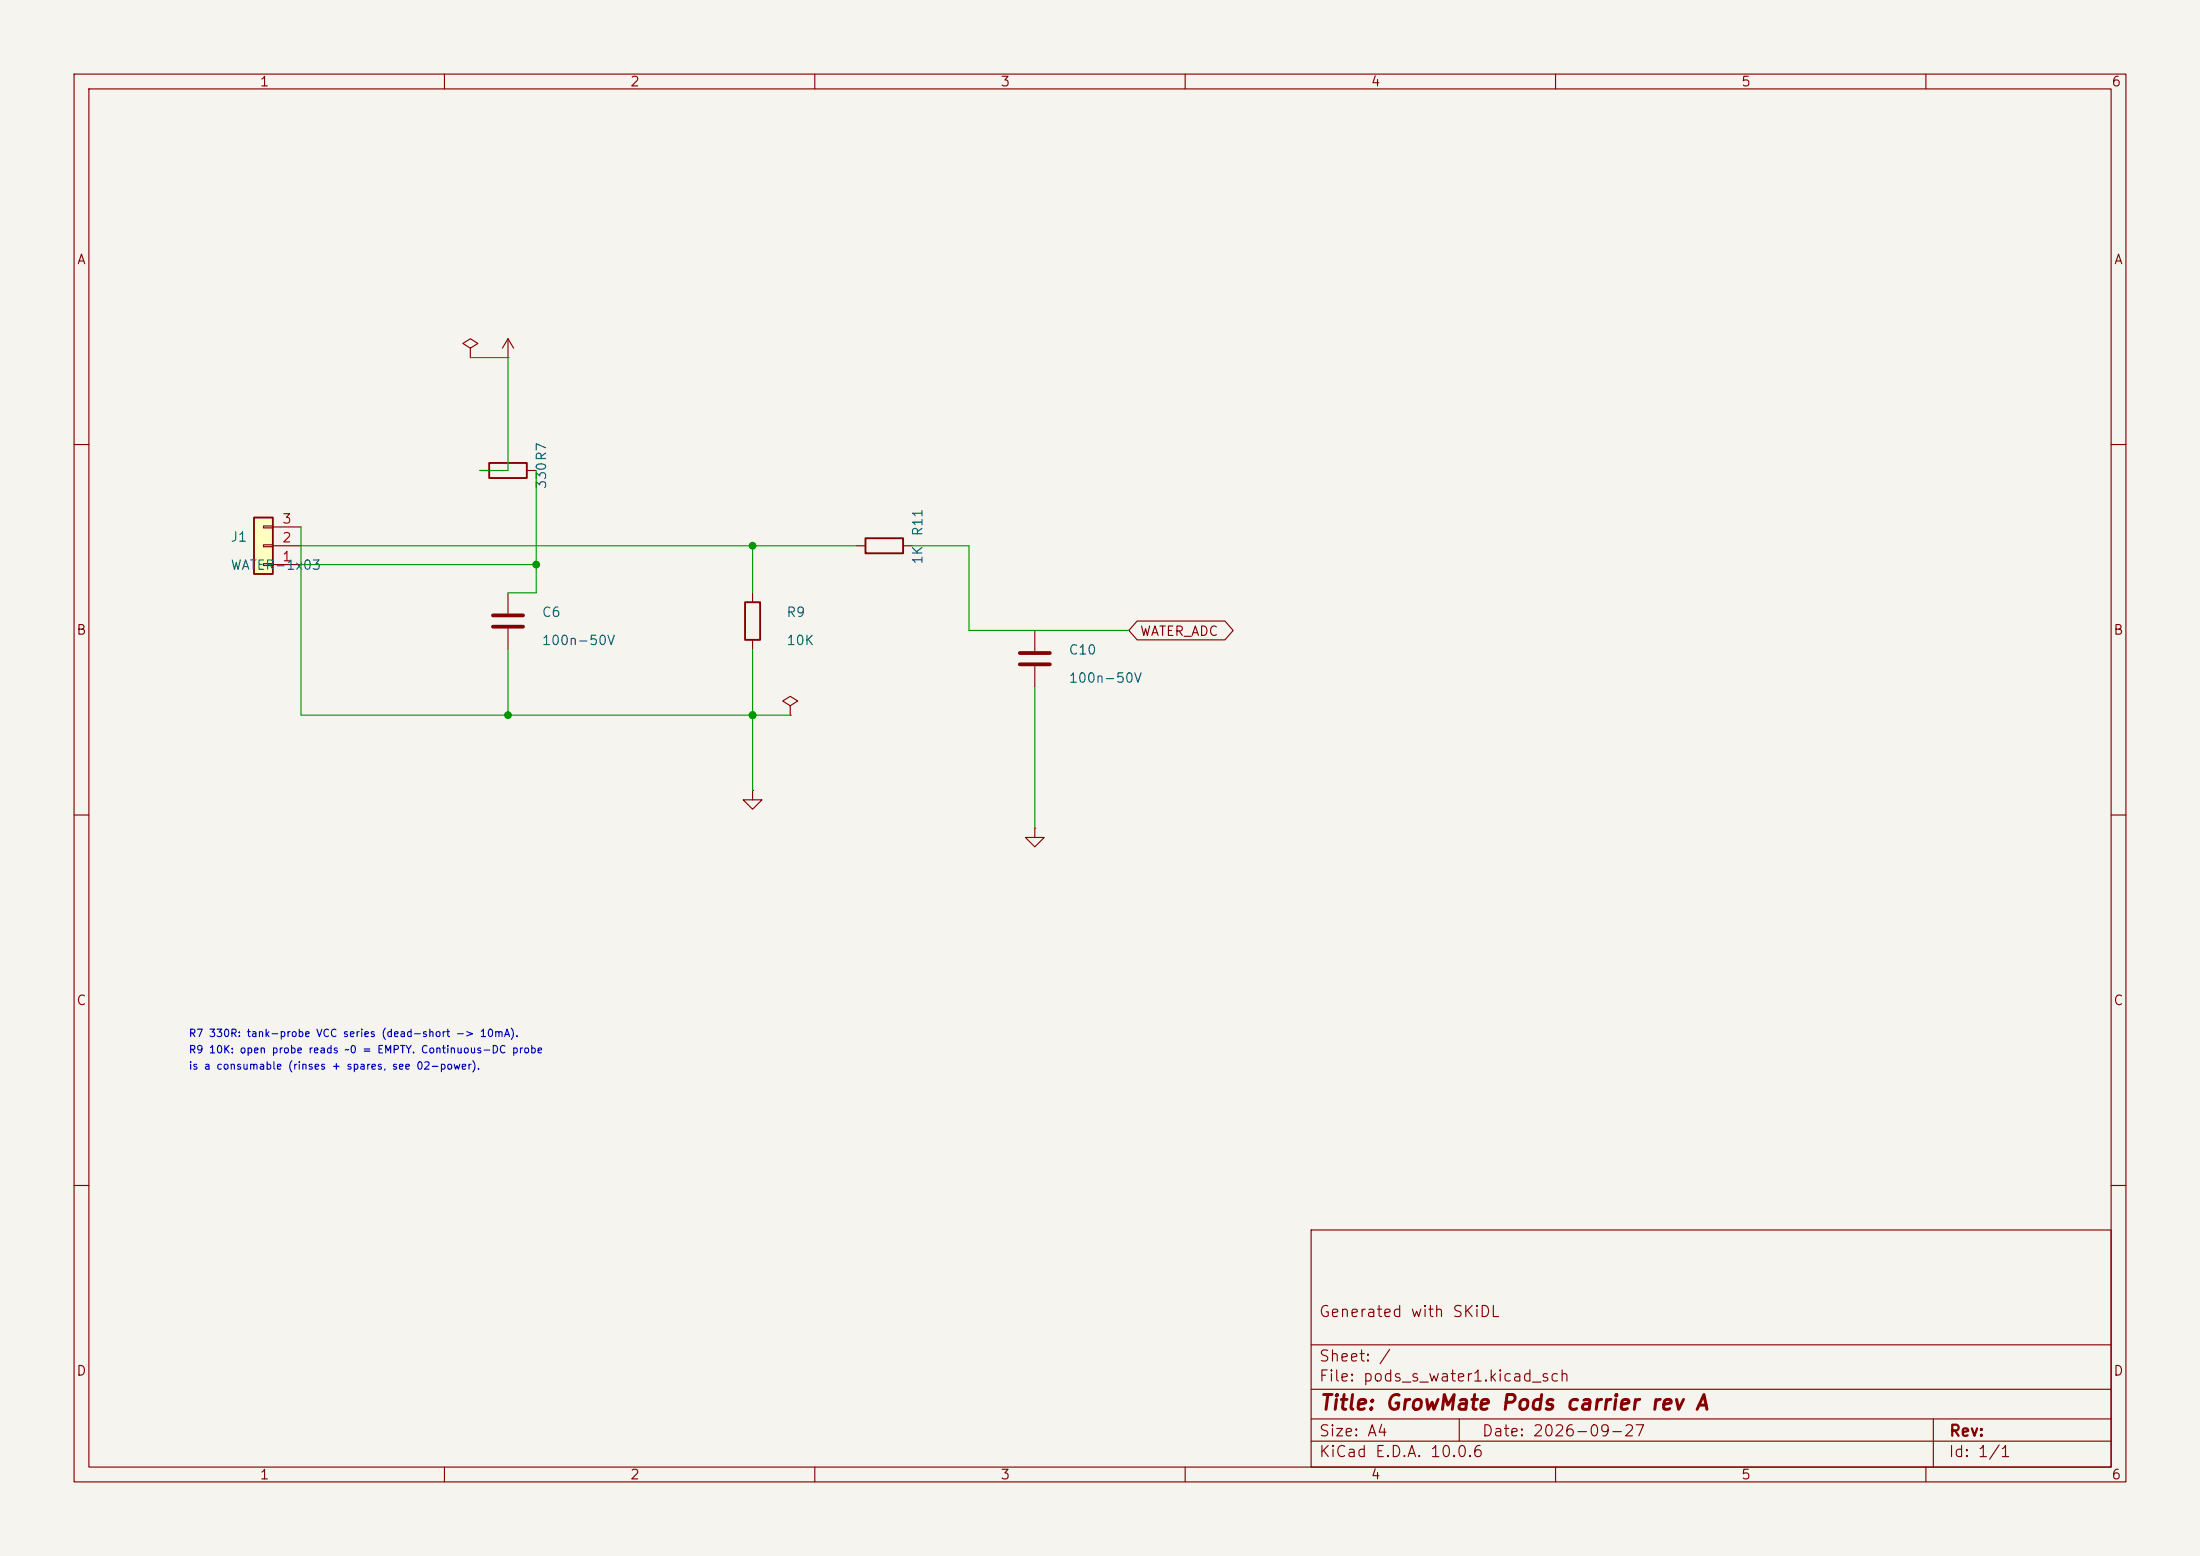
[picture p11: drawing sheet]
<svg xmlns="http://www.w3.org/2000/svg" width="297mm" height="210mm" viewBox="0 0 297 210" stroke-linecap="round" stroke-linejoin="round" font-family="sans-serif">
<path d="M0 0h297v210h-297z" fill="#f5f4ef" stroke="#f5f4ef" stroke-width=".14"/>
<g fill="none" stroke="#840000" stroke-width=".15">
<path d="M10 10h277v190h-277zM12 12h273v186h-273zM60 10v2M110 10v2M160 10v2M210 10v2M260 10v2M63.5 47l1-.6-1-.7-1 .7 1 .6v1.3M63.5 48.3h.1M68.6 48.3h.1M68.6 45.7v2.6M68.6 45.7l-.8 1.3"/>
<path d="M68.6 45.7l.7 1.3M10 60h2M64.8 63.5h1.2M71.1 63.5h1.3M285 60h2M68.6 80v2.8M68.6 84.8v2.8M101.6 80v1.3M101.6 86.4v1.2M139.7 85.1v2.8M139.7 89.9v2.8M10 110h2"/>
<path d="M101.6 106.7v1.3h1.3l-1.3 1.2-1.3-1.2h1.3M101.6 106.7h.1M285 110h2M10 160h2M177 166h108v32h-108zM285 160h2M60 198v2M110 198v2M160 198v2M177 194.5h108M177 191.5h108M177 187.5h108"/>
<path d="M177 181.5h108M197 191.5v3M210 198v2M260 198v2M261 191.5v6.5"/>
</g>
<path d="M66 62.5h5.1v2h-5.1zM100.6 81.3h2v5.1h-2z" fill="none" stroke="#840000" stroke-width=".25"/>
<path d="M66.5 83.1h4.1M66.5 84.6h4.1M137.7 88.1h4M137.7 89.7h4" fill="none" stroke="#840000" stroke-width=".51"/>
<path d="M34.3 69.9h2.5v7.6h-2.5z" fill="#ffffc2"/>
<path d="M34.3 69.9h2.5v7.6h-2.5zM116.8 72.6h5.1v2.1h-5.1z" fill="none" stroke="#840000" stroke-width=".25"/>
<g fill="none" stroke="#840000" stroke-width=".15">
<path d="M35.6 76.1h1.2v.2h-1.2zM35.6 73.5h1.2v.3h-1.2zM35.6 71h1.2v.2h-1.2zM36.8 76.2h3.8M36.8 73.7h3.8M36.8 71.1h3.8M115.6 73.7h1.2M121.9 73.7h1.3M106.7 95.3l1-.7-1-.6-1 .6 1 .7v1.2M106.7 96.5h.1M153.5 83.8h11.9l1.1 1.3-1.1 1.3h-11.9l-1.1-1.3zM139.7 111.8v1.2h1.3l-1.3 1.3-1.3-1.3h1.3"/>
<path d="M139.7 111.8h.1"/>
</g>
<path d="M63.5 48.3h5.1v15.2h-3.8M40.6 73.7h75M40.6 71.1v25.4h66.1M40.6 76.2h31.8M72.4 63.5v16.5h-3.8M101.6 73.7v6.3M123.2 73.7h7.6v11.4h21.6M68.6 87.6v8.9M101.6 87.6v19.1M139.7 92.7v19.1" fill="none" stroke="#009600" stroke-width=".15"/>
<g fill="#009600" stroke="#009600" stroke-width=".14">
<circle cx="68.6" cy="96.5" r=".46"/>
<circle cx="72.4" cy="76.2" r=".46"/>
<circle cx="101.6" cy="96.5" r=".46"/>
<circle cx="101.6" cy="73.7" r=".46"/>
</g>
<text font-size="2" fill="#840000" x="178" y="190.8">Title: GrowMate Pods carrier rev A</text>
<g font-size="1.5" fill="#840000">
<text x="178" y="178.1">Generated with SKiDL</text>
<text x="178" y="184.1">Sheet: /</text>
<text x="178" y="186.8">File: pods_s_water1.kicad_sch</text>
<text x="178" y="197">KiCad E.D.A. 10.0.6</text>
<text x="178" y="194.2">Size: A4</text>
<text x="200" y="194.2">Date: 2026-09-27</text>
<text x="263" y="197">Id: 1/1</text>
<text x="263" y="194.2">Rev:</text>
</g>
<g font-size="1.3" fill="#840000">
<text x="35" y="12">1</text>
<text x="85" y="12">2</text>
<text x="135" y="12">3</text>
<text x="185" y="12">4</text>
<text x="235" y="12">5</text>
<text x="285" y="12">6</text>
<text x="10.3" y="36">A</text>
<text x="285.3" y="36">A</text>
<text x="10.2" y="86">B</text>
<text x="153.8" y="86.1">WATER_ADC</text>
<text x="285.2" y="86">B</text>
<text x="10.2" y="136">C</text>
<text x="285.2" y="136">C</text>
<text x="10.2" y="186">D</text>
<text x="285.2" y="186">D</text>
<text x="35" y="200">1</text>
<text x="85" y="200">2</text>
<text x="135" y="200">3</text>
<text x="185" y="200">4</text>
<text x="235" y="200">5</text>
<text x="285" y="200">6</text>
</g>
<g font-size="1.3" fill="#a90000">
<text x="38" y="71">3</text>
<text x="38" y="76.1">1</text>
<text x="38" y="73.5">2</text>
</g>
<g font-size="1.3" fill="#006464">
<text x="74" y="66.1" transform="rotate(-90 74 66.1)">330R7</text>
<text x="31" y="73.4">J1</text>
<text x="31" y="77.2">WATER-1x03</text>
<text x="124.8" y="76.3" transform="rotate(-90 124.8 76.3)">1K</text>
<text x="124.8" y="72.5" transform="rotate(-90 124.8 72.5)">R11</text>
<text x="73.1" y="83.6">C6</text>
<text x="106.1" y="83.6">R9</text>
<text x="73.1" y="87.4">100n-50V</text>
<text x="106.1" y="87.4">10K</text>
<text x="144.2" y="88.7">C10</text>
<text x="144.2" y="92.5">100n-50V</text>
</g>
<g font-size="1" fill="#0000c2">
<text x="25.4" y="142.4">R9 10K: open probe reads ~0 = EMPTY. Continuous-DC probe</text>
<text x="25.4" y="140.2">R7 330R: tank-probe VCC series (dead-short -&gt; 10mA).</text>
<text x="25.4" y="144.6">is a consumable (rinses + spares, see 02-power).</text>
</g>
</svg>
